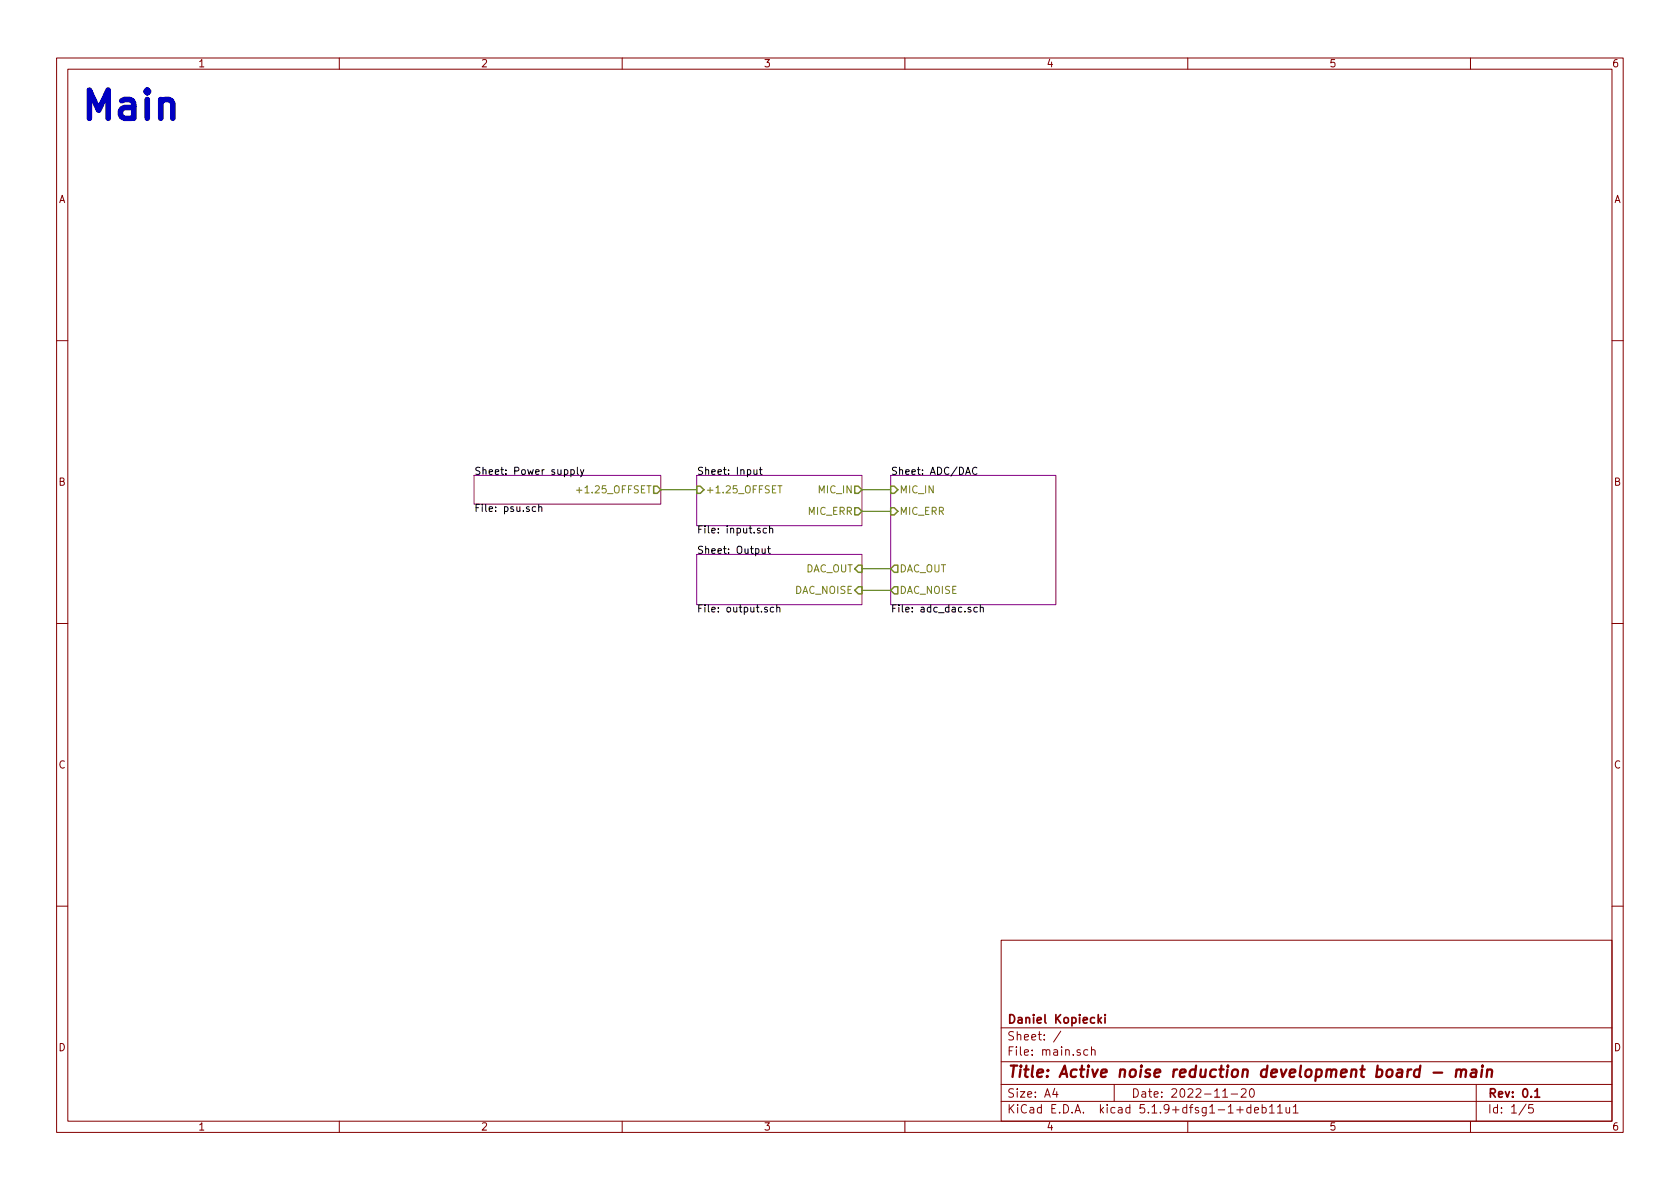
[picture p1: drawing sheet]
<svg xmlns="http://www.w3.org/2000/svg" width="297mm" height="210mm" viewBox="0 0 297 210" stroke-linecap="round" stroke-linejoin="round" font-family="sans-serif">
<g fill="none" stroke="#840000" stroke-width=".18">
<path d="M10 10.3h277v189.9h-277zM12 12.2h273v186.1h-273zM60 10.3v1.9M110 10.3v1.9M160 10.3v1.9M210 10.3v1.9M260 10.3v1.9M10 60.2h2M285 60.2h2M10 110.3h2M285 110.3h2M10 160.2h2"/>
<path d="M177 166.3h108v32h-108zM285 160.2h2M60 198.3v1.9M110 198.3v1.9M160 198.3v1.9M177 194.8h108M177 191.8h108M177 187.8h108M177 181.8h108M186.5 192.5l-.4 1h1M186.8 193v1M187.6 182.3l-1.3 2"/>
<path d="M192.3 185.7l-.4-.1-.3 .3 .1 .6 .2 .1 .4-.1M193 185.7l.2-.1 .3 .1 .1 .9M193 185.1v1.5M197 191.8v3M210 198.3v1.9M216.2 194h.8M217.7 193.5h1.1M218.7 196.3h1.1M219.5 192.7l.2-.2h.3l.3 .2v.3v.2l-.9 .8h.9M221.1 192.6l.2-.1a.8 .8 0 0 1 .5 .8 .8 .8 0 0 1-.5 .7 1 1 0 0 1-.2-1.4zM221.2 195.9l-.4-.1-.4 .3 .1 .6 .3 .1 .4-.1M221.2 195.3v1.5"/>
<path d="M221.8 196.3l.7-.1v-.3l-.5-.1-.2 .2 .1 .7h.6M223.2 195.9l.4-.1 .3 .3-.2 .6h-.5M223.2 195.3v1.5M224.5 195.8l.4-.5v1.5M224.5 196.8h.8M225.9 195.8l.4-.5v1.5M225.9 196.8h.8M227.4 195.8l.1 .9 .3 .1 .2-.1M228 195.8v1M228.7 195.8l.4-.5v1.5M228.7 196.8h.8M260 198.3v1.9"/>
<path d="M261 191.8v6.5M269.8 195.2l-1.2 2M271 195.3h-.7v.7l.2-.1 .5 .1 .1 .2-.1 .5-.2 .1-.5-.1"/>
</g>
<path d="M194.2 179.4v1.5M194.7 179.9l-.5 .6M195.4 179.4v.2M195.4 179.9v1M194.3 180.4l.4 .5M271.4 193l.4-.5v1.5M271.4 194h.8" fill="none" stroke="#840000" stroke-width=".3"/>
<path d="M253.5 189.7h1.5M257.5 189.3a.5 .5 0 0 1 .9 .1l-.2 1M257.6 189.1l-.2 1.3M258.4 189.4a.47 .47 0 0 1 .4-.3 .47 .47 0 0 1 .4 .3l-.1 1M260.2 189.2h.8l.1 .2-.2 1M261 189.6l-.7 .1a.4 .4 0 0 0-.3 .3 .4 .4 0 0 0 .2 .4l.7-.1M262.1 189.1l-.2 1.3M262.1 188.4v.2M263 189.3a.52 .52 0 0 1 .8 .1l-.1 1M263 189.1l-.2 1.3" fill="none" stroke="#840000" stroke-width=".41"/>
<path d="M83.8 84.1h33v5h-33zM123.2 84.1h29.2v8.9h-29.2zM123.2 98h29.2v8.9h-29.2zM157.5 84.1h29.2v22.8h-29.2z" fill="none" stroke="#840084" stroke-width=".18"/>
<g fill="none" stroke="#000" stroke-width=".18">
<path d="M94.7 89.7l-.4-.1-.2 .2 .1 .6h.5M95.2 89.7l.2-.1 .3 .1 .1 .7M95.2 89.2v1.2M100.9 83.1h.4l.2 .2-.1 .5h-.5M100.9 83.1v1.2M102.1 82.6v1.1l.2 .2M102.6 83.1l.3 .8M103.2 83.1l-.4 1.1-.2 .1M133.3 83.1v.7l.4 .1 .1-.1M133.8 83.1v.8M134.3 83.1h.4M134.4 82.6v1.1l.3 .2"/>
<path d="M134.7 97l.1 .8 .3 .1 .2-.2M135.3 97v.9M135.5 93.5l-.3-.1-.3 .2 .2 .6h.4M135.7 97h.5M135.9 96.6v1.1l.3 .2M136.1 93.5l.1-.1 .4 .1v.8M136.1 93v1.3M172.7 82.7a.6 .6 0 0 0-.8 .5 .6 .6 0 0 0 .6 .7l.2-.1M135.7 107.4h-.3l-.2 .2v.1l.5 .2v.3h-.5M136.8 107.4h-.4l-.2 .2 .1 .6h.5M137.3 107.5l.2-.1h.3l.1 .8M137.3 107v1.2"/>
<path d="M172.8 107.4h-.4l-.2 .2 .1 .6h.5M173.3 107.5l.2-.1h.3l.1 .8M173.3 107v1.2"/>
</g>
<path d="M115.6 86h.6l.6 .6-.6 .6h-.6zM123.2 86h.6l.7 .6-.7 .6h-.6zM151.1 86h.7l.6 .6-.6 .6h-.7zM151.1 89.8h.7l.6 .6-.6 .7h-.7zM151.8 99.9h.6v1.3h-.6l-.7-.6zM157.5 86h.6l.6 .6-.6 .6h-.6zM157.5 89.8h.6l.6 .6-.6 .7h-.6zM151.8 103.8h.6v1.2h-.6l-.7-.6zM157.5 100.6l.6-.7h.6v1.3h-.6zM158.1 103.8h.6v1.2h-.6l-.6-.6z" fill="none" stroke="#848400" stroke-width=".25"/>
<path d="M101.9 86.7h1M137.5 85.9h.8M137.9 85.9v1.3" fill="none" stroke="#848400" stroke-width=".18"/>
<path d="M116.8 86.6h6.4M152.4 86.6h5.1M152.4 90.4h5.1M152.4 100.6h5.1M152.4 104.4h5.1" fill="none" stroke="#008400" stroke-width=".18"/>
<text font-size="7" fill="#0000c2" x="14" y="21.2">Main</text>
<text font-size="2.8" fill="#840000" x="178" y="190.5">Title: Active noise reduction development board - main</text>
<g font-size="2.1" fill="#840000">
<text x="178" y="184">Sheet: /</text>
<text x="178" y="181">Daniel Kopiecki</text>
<text x="178" y="186.7">File: main.sch</text>
<text x="178" y="196.9">KiCad E.D.A. kicad 5.1.9+dfsg1-1+deb11u1</text>
<text x="178" y="194.1">Size: A4</text>
<text x="200" y="194.1">Date: 2022-11-20</text>
<text x="263" y="194.1">Rev: 0.1</text>
<text x="263" y="196.9">Id: 1/5</text>
</g>
<g font-size="1.8" fill="#840000">
<text x="35" y="11.9">1</text>
<text x="85" y="11.9">2</text>
<text x="135" y="11.9">3</text>
<text x="185" y="11.9">4</text>
<text x="235" y="11.9">5</text>
<text x="285" y="11.9">6</text>
<text x="10.4" y="35.9">A</text>
<text x="285.4" y="35.9">A</text>
<text x="10.4" y="85.9">B</text>
<text x="285.4" y="85.9">B</text>
<text x="10.4" y="135.9">C</text>
<text x="285.4" y="135.9">C</text>
<text x="10.4" y="185.9">D</text>
<text x="285.4" y="185.9">D</text>
<text x="35" y="199.9">1</text>
<text x="85" y="199.9">2</text>
<text x="135" y="199.9">3</text>
<text x="185" y="199.9">4</text>
<text x="235" y="199.9">5</text>
<text x="285" y="199.9">6</text>
</g>
<g font-size="1.8">
<text x="83.8" y="84">Sheet: Power supply</text>
<text x="123.2" y="84">Sheet: Input</text>
<text x="157.5" y="84">Sheet: ADC/DAC</text>
<text x="83.8" y="90.5">File: psu.sch</text>
<text x="123.2" y="94.3">File: input.sch</text>
<text x="123.2" y="97.9">Sheet: Output</text>
<text x="123.2" y="108.3">File: output.sch</text>
<text x="157.5" y="108.3">File: adc_dac.sch</text>
</g>
<g font-size="1.8" fill="#848400">
<text x="102.9" y="87.2">+1.25_OFFSET</text>
<text x="124.7" y="87.2">+1.25_OFFSET</text>
<text x="144.9" y="87.2">MIC_IN</text>
<text x="159" y="87.2">MIC_IN</text>
<text x="142.9" y="91.1">MIC_ERR</text>
<text x="159" y="91.1">MIC_ERR</text>
<text x="142.3" y="101.2">DAC_OUT</text>
<text x="159" y="101.2">DAC_OUT</text>
<text x="140.6" y="105">DAC_NOISE</text>
<text x="159" y="105">DAC_NOISE</text>
</g>
</svg>
